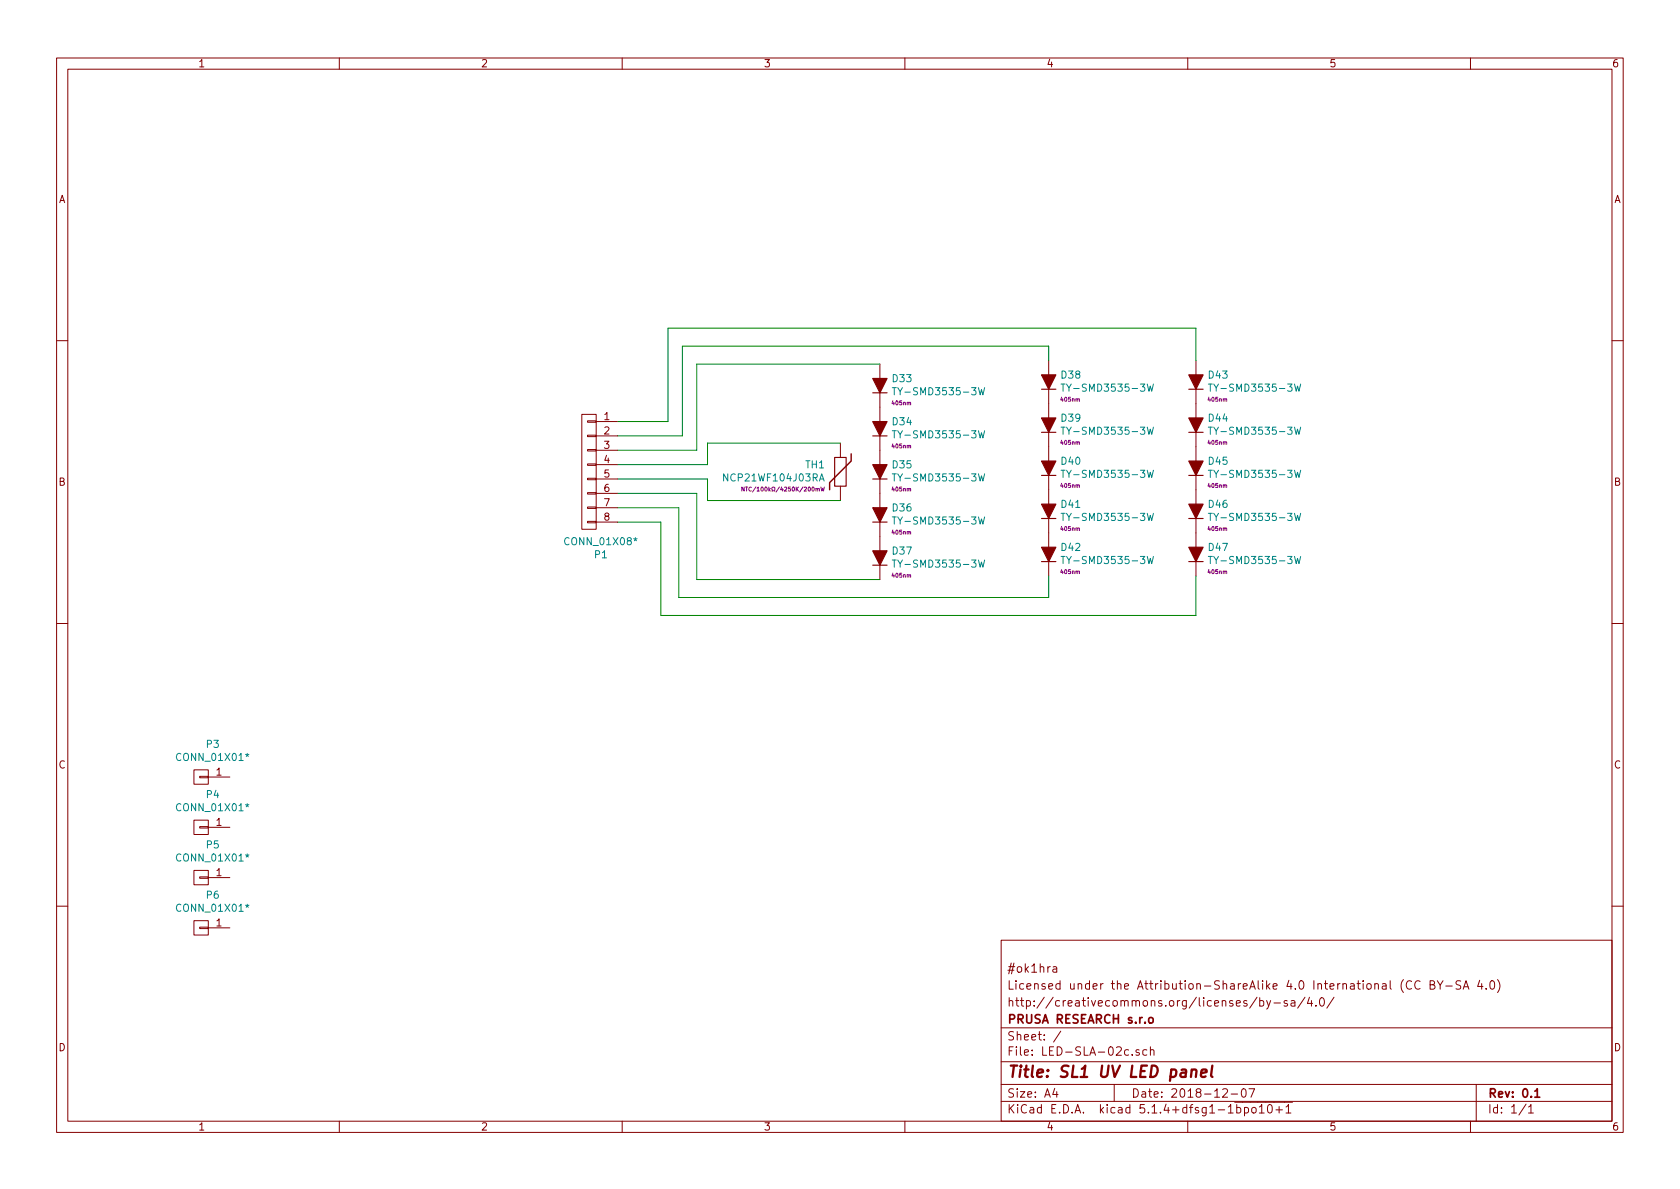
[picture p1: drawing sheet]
EESchema Schematic File Version 4
LIBS:LED-SLA-02c-cache
EELAYER 30 0
EELAYER END
$Descr A4 11693 8268
encoding utf-8
Sheet 1 1
Title "SL1 UV LED panel"
Date "2018-12-07"
Rev "0.1"
Comp "PRUSA RESEARCH s.r.o"
Comment1 "http://creativecommons.org/licenses/by-sa/4.0/"
Comment2 "Licensed under the Attribution-ShareAlike 4.0 International (CC BY-SA 4.0)"
Comment3 "#ok1hra"
Comment4 ""
$EndDescr
$Comp
L conn:CONN_01X01 P3
U 1 1
P 1400 5400
F 0 "P3" H 1319 5175 50  0000 C CNN
F 1 "CONN_01X01*" H 1319 5266 50  0000 C CNN
F 2 "Mounting_Holes:MountingHole_4.5mm" H 1400 5400 50  0001 C CNN
F 3 "" H 1400 5400 50  0000 C CNN
	1    1400 5400
	-1   0    0    1   
$EndComp
$Comp
L conn:CONN_01X01 P4
U 1 1
P 1400 5750
F 0 "P4" H 1319 5525 50  0000 C CNN
F 1 "CONN_01X01*" H 1319 5616 50  0000 C CNN
F 2 "Mounting_Holes:MountingHole_4.5mm" H 1400 5750 50  0001 C CNN
F 3 "" H 1400 5750 50  0000 C CNN
	1    1400 5750
	-1   0    0    1   
$EndComp
$Comp
L conn:CONN_01X01 P5
U 1 1
P 1400 6100
F 0 "P5" H 1319 5875 50  0000 C CNN
F 1 "CONN_01X01*" H 1319 5966 50  0000 C CNN
F 2 "Mounting_Holes:MountingHole_4.5mm" H 1400 6100 50  0001 C CNN
F 3 "" H 1400 6100 50  0000 C CNN
	1    1400 6100
	-1   0    0    1   
$EndComp
$Comp
L conn:CONN_01X01 P6
U 1 1
P 1400 6450
F 0 "P6" H 1319 6225 50  0000 C CNN
F 1 "CONN_01X01*" H 1319 6316 50  0000 C CNN
F 2 "Mounting_Holes:MountingHole_4.5mm" H 1400 6450 50  0001 C CNN
F 3 "" H 1400 6450 50  0000 C CNN
	1    1400 6450
	-1   0    0    1   
$EndComp
$Comp
L device:D_ALT D33
U 1 1
P 6125 2675
F 0 "D33" V 6171 2596 50  0000 R CNN
F 1 "TY-SMD3535-3W" V 6080 2596 50  0000 R CNN
F 2 "ok1hra:LED-UV-LTPL-C034UVH405" H 6125 2675 50  0001 C CNN
F 3 "" H 6125 2799 50  0001 C CNN
F 4 "405nm" V 6000 2525 28  0000 C CNN "req"
	1    6125 2675
	0    -1   -1   0   
$EndComp
$Comp
L device:Thermistor TH1
U 1 1
P 5850 3275
F 0 "TH1" H 5746 3229 50  0000 R CNN
F 1 "NCP21WF104J03RA" H 5746 3320 50  0000 R CNN
F 2 "Resistors_SMD:R_0805" H 5850 3275 50  0001 C CNN
F 3 "" H 5850 3275 50  0001 C CNN
F 4 "NTC/100kΩ/4250K/200mW" H 5450 3400 28  0000 C CNN "req"
	1    5850 3275
	1    0    0    1   
$EndComp
$Comp
L conn:CONN_01X08 P1
U 1 1
P 4100 3275
F 0 "P1" H 4017 2700 50  0000 C CNN
F 1 "CONN_01X08*" H 4017 2791 50  0000 C CNN
F 2 "ok1hra:MX-172159-0608" H 4100 3275 50  0001 C CNN
F 3 "" H 4100 3275 50  0000 C CNN
	1    4100 3275
	-1   0    0    -1  
$EndComp
Wire Wire Line
	4300 3225 4925 3225
Wire Wire Line
	4925 3225 4925 3075
Wire Wire Line
	4925 3075 5850 3075
Wire Wire Line
	4300 3325 4925 3325
Wire Wire Line
	4925 3325 4925 3475
Wire Wire Line
	4925 3475 5850 3475
Wire Wire Line
	4300 3125 4850 3125
Wire Wire Line
	4850 3125 4850 2525
Wire Wire Line
	4850 2525 6125 2525
Wire Wire Line
	4300 3425 4850 3425
Wire Wire Line
	4850 3425 4850 4025
Wire Wire Line
	4850 4025 6125 4025
Wire Wire Line
	4300 3025 4750 3025
Wire Wire Line
	4750 3025 4750 2400
Wire Wire Line
	4750 2400 7300 2400
Wire Wire Line
	7300 2400 7300 2500
Wire Wire Line
	4300 2925 4650 2925
Wire Wire Line
	4650 2925 4650 2275
Wire Wire Line
	4650 2275 8325 2275
Wire Wire Line
	8325 2275 8325 2500
Wire Wire Line
	4300 3525 4725 3525
Wire Wire Line
	4725 3525 4725 4150
Wire Wire Line
	4725 4150 7300 4150
Wire Wire Line
	7300 4150 7300 4000
Wire Wire Line
	4300 3625 4600 3625
Wire Wire Line
	4600 3625 4600 4275
Wire Wire Line
	4600 4275 8325 4275
Wire Wire Line
	8325 4275 8325 4000
$Comp
L device:D_ALT D34
U 1 1
P 6125 2975
F 0 "D34" V 6171 2896 50  0000 R CNN
F 1 "TY-SMD3535-3W" V 6080 2896 50  0000 R CNN
F 2 "ok1hra:LED-UV-LTPL-C034UVH405" H 6125 2975 50  0001 C CNN
F 3 "" H 6125 3099 50  0001 C CNN
F 4 "405nm" V 6000 2825 28  0000 C CNN "req"
	1    6125 2975
	0    -1   -1   0   
$EndComp
$Comp
L device:D_ALT D35
U 1 1
P 6125 3275
F 0 "D35" V 6171 3196 50  0000 R CNN
F 1 "TY-SMD3535-3W" V 6080 3196 50  0000 R CNN
F 2 "ok1hra:LED-UV-LTPL-C034UVH405" H 6125 3275 50  0001 C CNN
F 3 "" H 6125 3399 50  0001 C CNN
F 4 "405nm" V 6000 3125 28  0000 C CNN "req"
	1    6125 3275
	0    -1   -1   0   
$EndComp
$Comp
L device:D_ALT D36
U 1 1
P 6125 3575
F 0 "D36" V 6171 3496 50  0000 R CNN
F 1 "TY-SMD3535-3W" V 6080 3496 50  0000 R CNN
F 2 "ok1hra:LED-UV-LTPL-C034UVH405" H 6125 3575 50  0001 C CNN
F 3 "" H 6125 3699 50  0001 C CNN
F 4 "405nm" V 6000 3425 28  0000 C CNN "req"
	1    6125 3575
	0    -1   -1   0   
$EndComp
$Comp
L device:D_ALT D37
U 1 1
P 6125 3875
F 0 "D37" V 6171 3796 50  0000 R CNN
F 1 "TY-SMD3535-3W" V 6080 3796 50  0000 R CNN
F 2 "ok1hra:LED-UV-LTPL-C034UVH405" H 6125 3875 50  0001 C CNN
F 3 "" H 6125 3999 50  0001 C CNN
F 4 "405nm" V 6000 3725 28  0000 C CNN "req"
	1    6125 3875
	0    -1   -1   0   
$EndComp
$Comp
L device:D_ALT D38
U 1 1
P 7300 2650
F 0 "D38" V 7346 2571 50  0000 R CNN
F 1 "TY-SMD3535-3W" V 7255 2571 50  0000 R CNN
F 2 "ok1hra:LED-UV-LTPL-C034UVH405" H 7300 2650 50  0001 C CNN
F 3 "" H 7300 2774 50  0001 C CNN
F 4 "405nm" V 7175 2500 28  0000 C CNN "req"
	1    7300 2650
	0    -1   -1   0   
$EndComp
$Comp
L device:D_ALT D39
U 1 1
P 7300 2950
F 0 "D39" V 7346 2871 50  0000 R CNN
F 1 "TY-SMD3535-3W" V 7255 2871 50  0000 R CNN
F 2 "ok1hra:LED-UV-LTPL-C034UVH405" H 7300 2950 50  0001 C CNN
F 3 "" H 7300 3074 50  0001 C CNN
F 4 "405nm" V 7175 2800 28  0000 C CNN "req"
	1    7300 2950
	0    -1   -1   0   
$EndComp
$Comp
L device:D_ALT D40
U 1 1
P 7300 3250
F 0 "D40" V 7346 3171 50  0000 R CNN
F 1 "TY-SMD3535-3W" V 7255 3171 50  0000 R CNN
F 2 "ok1hra:LED-UV-LTPL-C034UVH405" H 7300 3250 50  0001 C CNN
F 3 "" H 7300 3374 50  0001 C CNN
F 4 "405nm" V 7175 3100 28  0000 C CNN "req"
	1    7300 3250
	0    -1   -1   0   
$EndComp
$Comp
L device:D_ALT D41
U 1 1
P 7300 3550
F 0 "D41" V 7346 3471 50  0000 R CNN
F 1 "TY-SMD3535-3W" V 7255 3471 50  0000 R CNN
F 2 "ok1hra:LED-UV-LTPL-C034UVH405" H 7300 3550 50  0001 C CNN
F 3 "" H 7300 3674 50  0001 C CNN
F 4 "405nm" V 7175 3400 28  0000 C CNN "req"
	1    7300 3550
	0    -1   -1   0   
$EndComp
$Comp
L device:D_ALT D42
U 1 1
P 7300 3850
F 0 "D42" V 7346 3771 50  0000 R CNN
F 1 "TY-SMD3535-3W" V 7255 3771 50  0000 R CNN
F 2 "ok1hra:LED-UV-LTPL-C034UVH405" H 7300 3850 50  0001 C CNN
F 3 "" H 7300 3974 50  0001 C CNN
F 4 "405nm" V 7175 3700 28  0000 C CNN "req"
	1    7300 3850
	0    -1   -1   0   
$EndComp
$Comp
L device:D_ALT D43
U 1 1
P 8325 2650
F 0 "D43" V 8371 2571 50  0000 R CNN
F 1 "TY-SMD3535-3W" V 8280 2571 50  0000 R CNN
F 2 "ok1hra:LED-UV-LTPL-C034UVH405" H 8325 2650 50  0001 C CNN
F 3 "" H 8325 2774 50  0001 C CNN
F 4 "405nm" V 8200 2500 28  0000 C CNN "req"
	1    8325 2650
	0    -1   -1   0   
$EndComp
$Comp
L device:D_ALT D44
U 1 1
P 8325 2950
F 0 "D44" V 8371 2871 50  0000 R CNN
F 1 "TY-SMD3535-3W" V 8280 2871 50  0000 R CNN
F 2 "ok1hra:LED-UV-LTPL-C034UVH405" H 8325 2950 50  0001 C CNN
F 3 "" H 8325 3074 50  0001 C CNN
F 4 "405nm" V 8200 2800 28  0000 C CNN "req"
	1    8325 2950
	0    -1   -1   0   
$EndComp
$Comp
L device:D_ALT D45
U 1 1
P 8325 3250
F 0 "D45" V 8371 3171 50  0000 R CNN
F 1 "TY-SMD3535-3W" V 8280 3171 50  0000 R CNN
F 2 "ok1hra:LED-UV-LTPL-C034UVH405" H 8325 3250 50  0001 C CNN
F 3 "" H 8325 3374 50  0001 C CNN
F 4 "405nm" V 8200 3100 28  0000 C CNN "req"
	1    8325 3250
	0    -1   -1   0   
$EndComp
$Comp
L device:D_ALT D46
U 1 1
P 8325 3550
F 0 "D46" V 8371 3471 50  0000 R CNN
F 1 "TY-SMD3535-3W" V 8280 3471 50  0000 R CNN
F 2 "ok1hra:LED-UV-LTPL-C034UVH405" H 8325 3550 50  0001 C CNN
F 3 "" H 8325 3674 50  0001 C CNN
F 4 "405nm" V 8200 3400 28  0000 C CNN "req"
	1    8325 3550
	0    -1   -1   0   
$EndComp
$Comp
L device:D_ALT D47
U 1 1
P 8325 3850
F 0 "D47" V 8371 3771 50  0000 R CNN
F 1 "TY-SMD3535-3W" V 8280 3771 50  0000 R CNN
F 2 "ok1hra:LED-UV-LTPL-C034UVH405" H 8325 3850 50  0001 C CNN
F 3 "" H 8325 3974 50  0001 C CNN
F 4 "405nm" V 8200 3700 28  0000 C CNN "req"
	1    8325 3850
	0    -1   -1   0   
$EndComp
$EndSCHEMATC
